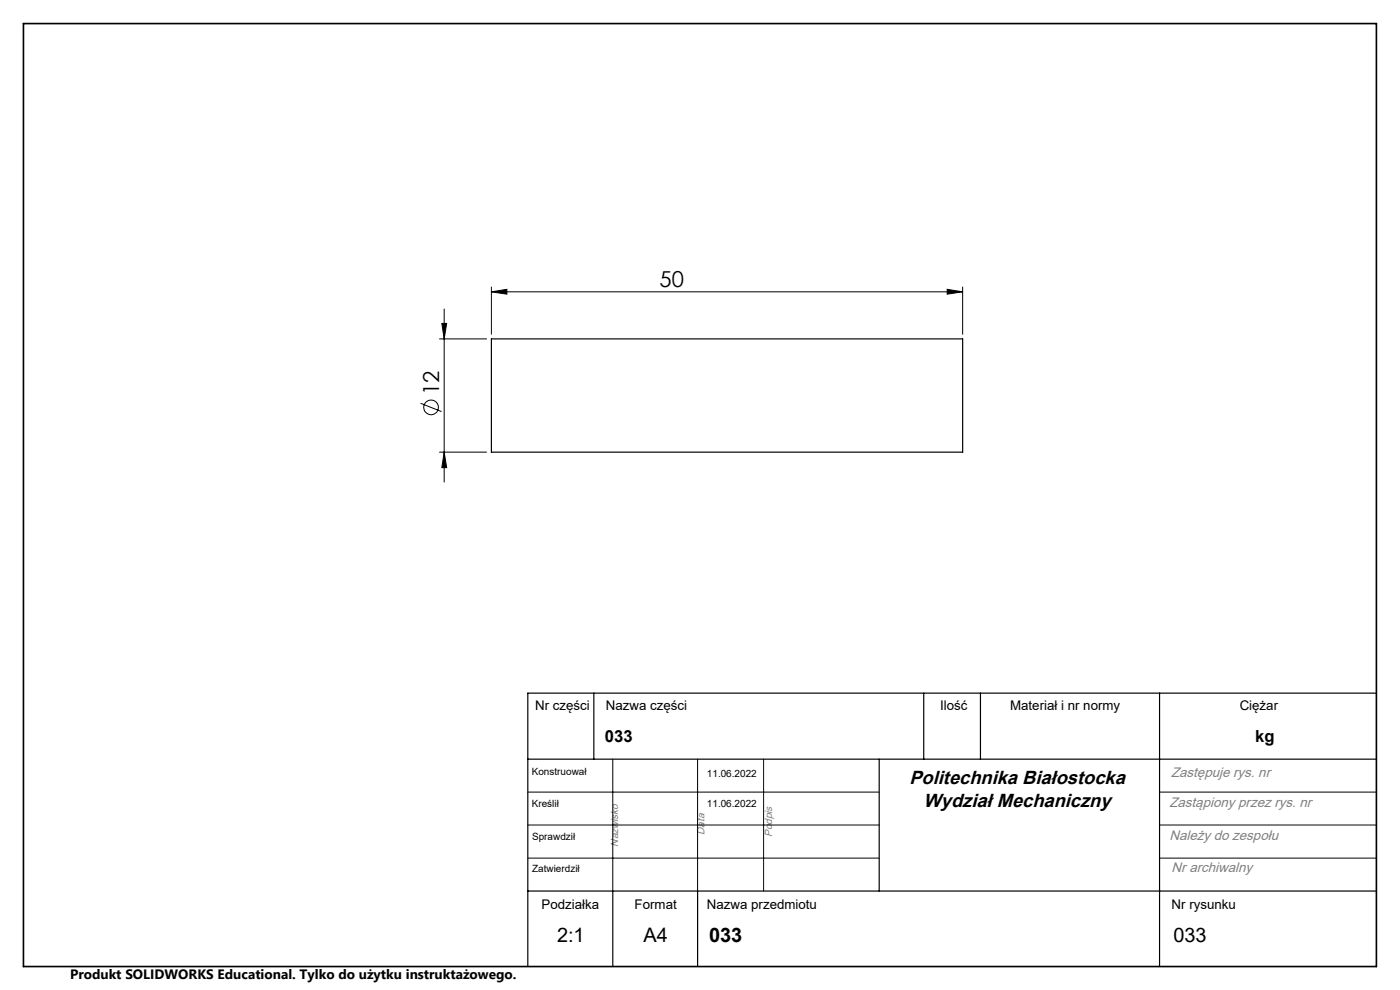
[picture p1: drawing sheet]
<svg xmlns="http://www.w3.org/2000/svg" width="297mm" height="210mm" viewBox="0 0 297 210" stroke-linecap="round" stroke-linejoin="round" font-family="sans-serif">
<g fill="none" stroke="#000" stroke-width=".21">
<path d="M93.2 71.9h10M93.7 68.6h1.1l-.6 3.3zM94.2 65.5v36.8M104.2 61.9l3.3-.5v1zM104.2 60.9v10M104.2 61.9h100M200.9 61.4l3.3 .5-3.3 .5zM204.2 60.9v10M89.2 85.5l4.5 1.8M93.2 95.9h10M94.2 95.9l.6 3.3h-1.1zM112 168h74.5"/>
<path d="M112 175h74.5M130 161v28M148 161v28M162 161v28M246 168h46M246 175h46M112 182h74.5M246 182h46"/>
<circle cx="91.5" cy="86.4" r="1.56"/>
</g>
<path d="M104.2 71.9h100v24h-100zM126 147v14M196 147v14M208 147v14M246 147v58M292 147h-180v58M112 161h180M186.5 161v28M112 189h180M130 189v16M148 189v16" fill="none" stroke="#000" stroke-width=".25"/>
<path d="M5 5h287v200h-287z" fill="none" stroke="#000" stroke-width=".35"/>
<g fill="#000">
<path d="M200.9 61.4l3.3 .5-3.3 .5zM104.2 61.9l3.3-.5v1z"/>
<path d="M94.2 95.9l.6 3.3h-1.1zM93.7 68.6h1.1l-.6 3.3z"/>
</g>
<g font-size="4.7">
<text x="139.9" y="60.9">50</text>
<text x="93.2" y="83.8" transform="rotate(-90 93.2 83.8)">12</text>
</g>
<g font-size="4.2">
<text x="118.2" y="199.8">2:1</text>
<text x="136.5" y="199.8">A4</text>
<text x="150.4" y="199.8">033</text>
<text x="248.9" y="199.8">033</text>
</g>
<g font-size="4">
<text x="192.9" y="166.2">Politechnika Białostocka</text>
<text x="195.9" y="171.1">Wydział Mechaniczny</text>
</g>
<g font-size="3.5">
<text x="128.3" y="157.5">033</text>
<text x="266.3" y="157.4">kg</text>
</g>
<g font-size="2.9" fill="#808080">
<text x="248.4" y="164.9">Zastępuje rys. nr</text>
<text x="248.1" y="171.2">Zastąpiony przez rys. nr</text>
<text x="248.1" y="178.1">Należy do zespołu</text>
<text x="248.6" y="185">Nr archiwalny</text>
</g>
<text font-size="2.9" x="14.9" y="207.6">Produkt SOLIDWORKS Educational. Tylko do użytku instruktażowego.</text>
<g font-size="2.8">
<text x="113.5" y="150.6">Nr części</text>
<text x="128.5" y="150.6">Nazwa części</text>
<text x="199.4" y="150.6">Ilość</text>
<text x="214.3" y="150.6">Materiał i nr normy</text>
<text x="263" y="150.6">Ciężar</text>
<text x="114.9" y="192.9">Podziałka</text>
<text x="134.6" y="192.9">Format</text>
<text x="150" y="192.9">Nazwa przedmiotu</text>
<text x="248.6" y="192.9">Nr rysunku</text>
</g>
<g font-size="2.2" fill="#808080">
<text x="131.1" y="179.6" transform="rotate(-90 131.1 179.6)">Nazwisko</text>
<text x="149.4" y="177.1" transform="rotate(-90 149.4 177.1)">Data</text>
<text x="163.8" y="177.6" transform="rotate(-90 163.8 177.6)">Podpis</text>
</g>
<g font-size="2.1">
<text x="112.8" y="164.3">Konstruował</text>
<text x="150" y="164.9">11.06.2022</text>
<text x="112.8" y="171.2">Kreślił</text>
<text x="150" y="171.2">11.06.2022</text>
<text x="112.9" y="178.1">Sprawdził</text>
<text x="112.9" y="185">Zatwierdził</text>
</g>
</svg>
